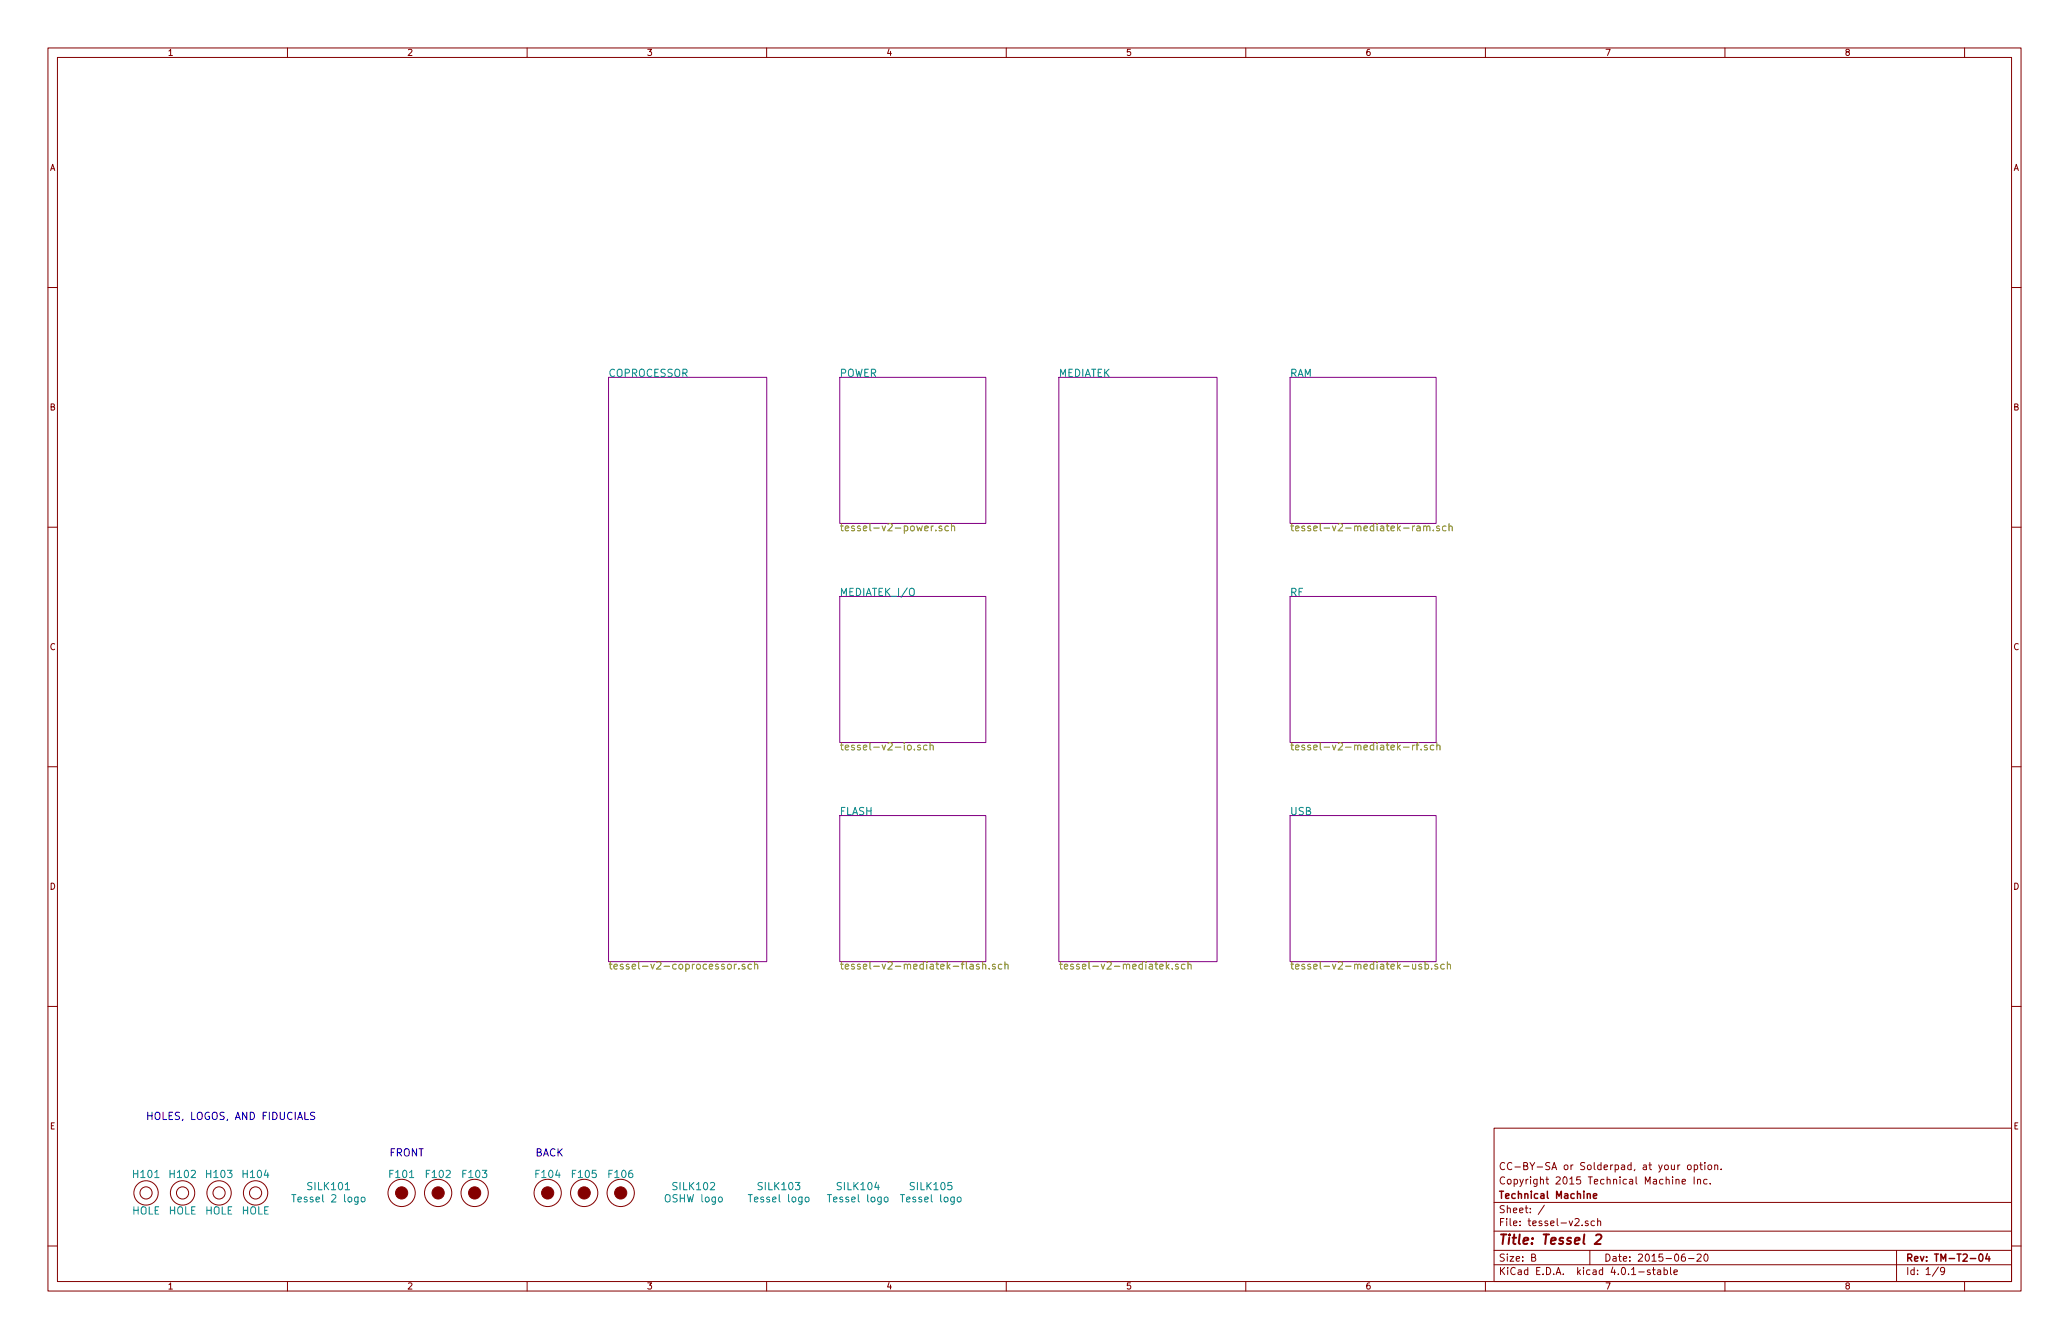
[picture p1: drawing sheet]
<svg xmlns="http://www.w3.org/2000/svg" width="432mm" height="279mm" viewBox="0 0 432 279" stroke-linecap="round" stroke-linejoin="round" font-family="sans-serif">
<g fill="none" stroke="#840000" stroke-width=".21">
<path d="M10 10h411.8v259.4h-411.8zM12 12h407.8v255.4h-407.8zM60 10v2M110 10v2M160 10v2M210 10v2M260 10v2M310 10v2M360 10v2M410 10v2M10 60h2M419.8 60h2"/>
<path d="M10 110h2M419.8 110h2M10 160h2M419.8 160h2M10 210h2M419.8 210h2M311.8 235.4h108v32h-108zM10 260h2M311.8 256.9h108M311.8 250.9h108M322.3 251.5l-1.3 1.9M330.2 255.6v.2"/>
<path d="M331.4 254.8h-.3l-.3 .2 .1 .2 .5 .1v.4h-.6M332.8 254.8h-.5l-.2 .2v.6l.2 .2 .5-.1M333.4 254.9l.2-.1h.4l.1 1M333.4 254.3v1.5M349.8 246.2l.2-.1 .4 .1v.9M349.8 246.1v1M350.6 243.1l-.4 .3M351.1 246.6l.7-.2-.1-.2-.4-.1-.2 .2v.7h.6M352.2 243.2l.3-.1 .4 .1 .1 .6-.2 .2-.3 .1-.3-.2zM353.6 245.6v1.5M353.6 243.2l.4-.1 .3 .3-.1 .6h-.6M353.6 243.1v1.5"/>
<path d="M354.3 246.2l.2-.1 .4 .1v.9M354.3 246.1v1M354.7 243.1h.6M354.9 242.6v1.3l.4 .2M355.8 242.6v.1M355.8 243.1v1M356.3 246.2l-.5-.1-.3 .3 .1 .5 .2 .2 .5-.1M356.5 243.2l.2-.1 .4 .1 .1 .6-.1 .2-.4 .1-.2-.2zM356.9 246.9v.2M357.9 243.2l.2-.1 .3 .1 .1 .9M357.9 243.1v1M359.2 243.9v.2"/>
<path d="M419.8 260h2M60 267.4v2M110 267.4v2M160 267.4v2M210 267.4v2M260 267.4v2M310 267.4v2M311.8 263.9h108M311.8 260.9h108M319.7 262.4l.7-.1v-.5l-.2-.1h-.5v1.5h.5l.2-.2 .1-.3-.3-.3M331.8 260.9v3M344.4 265h-.4l-.2 .2 .1 .2 .5 .1v.4h-.6"/>
<path d="M344.9 265h.5M345.1 264.5v1.3l.3 .2M345.9 265h.6l.1 1M346.6 265.3l-.5 .1-.2 .2 .2 .4 .5-.1M347.3 265h.4l.3 .3-.1 .6h-.6M347.3 264.5v1.5M348.6 264.5v1.3l.2 .2M349.4 265.5l.7-.2-.1-.3h-.4l-.2 .2v.7h.6M351.6 261.7h-.4a1.11 1.11 0 0 0-.1 1.4l.4 .1 .2-.2 .1-.5-.3-.2h-.4l-.2 .2M352.4 262.6h1.1M354.2 261.8l.6-.1 .2 .4-.9 1.1h.9M355.8 261.8l.2-.1a.8 .8 0 0 1 .5 .7 .8 .8 0 0 1-.5 .8l-.4-.6z"/>
<path d="M360 267.4v2M395.8 260.9v6.5M404.5 264.4l-1.2 1.9M405.8 265.1l-.2 .3h-.3l-.3-.3v-.4l.3-.2h.3l.2 .2a1.01 1.01 0 0 1-.4 1.3h-.3M410 267.4v2"/>
<circle cx="30.5" cy="248.9" r="2.54"/>
<circle cx="30.5" cy="248.9" r="1.27"/>
<circle cx="38.1" cy="248.9" r="2.54"/>
<circle cx="38.1" cy="248.9" r="1.27"/>
<circle cx="45.7" cy="248.9" r="2.54"/>
<circle cx="45.7" cy="248.9" r="1.27"/>
<circle cx="53.3" cy="248.9" r="2.54"/>
<circle cx="53.3" cy="248.9" r="1.27"/>
<circle cx="83.8" cy="248.9" r="2.84"/>
<circle cx="91.4" cy="248.9" r="2.84"/>
<circle cx="99.1" cy="248.9" r="2.84"/>
<circle cx="114.3" cy="248.9" r="2.84"/>
<circle cx="121.9" cy="248.9" r="2.84"/>
<circle cx="129.5" cy="248.9" r="2.84"/>
</g>
<path d="M332.5 249.6l.7-.2v-.3h-.4l-.3 .2 .1 .7h.6M413.1 261.8l.2-.1a.8 .8 0 0 1 .6 .7 .8 .8 0 0 1-.6 .8l-.3-.6zM414.8 261.6l-.4 1.1h.9M415.1 262.2v1" fill="none" stroke="#840000" stroke-width=".3"/>
<path d="M333.1 257.8l.3-.2h.5l.2 .1 .1 .5-1.4 1.4h1.2" fill="none" stroke="#840000" stroke-width=".41"/>
<path d="M127 78.7h33v122h-33zM175.3 78.7h30.4v30.5h-30.4zM221 78.7h33v122h-33zM269.2 78.7h30.5v30.5h-30.5zM175.3 124.5h30.4v30.4h-30.4zM269.2 124.5h30.5v30.4h-30.5zM175.3 170.2h30.4v30.5h-30.4zM269.2 170.2h30.5v30.5h-30.5z" fill="none" stroke="#840084" stroke-width=".21"/>
<g fill="none" stroke="#848400" stroke-width=".21">
<path d="M194.8 109.8l-.4 .3M195.3 110.6v.2M196.5 109.8h-.3l-.2 .2v.2l.5 .1v.4h-.5M197.9 109.8h-.4l-.3 .3 .2 .6h.5M198.6 109.9l.1-.1a.36 .36 0 0 1 .5 .2v.8M198.6 109.2v1.6M295.7 109.8h.6l.1 1M296.4 110.1l-.7 .2a.3 .3 0 0 0 .2 .5l.5-.1M297.1 109.9l.1-.1a.36 .36 0 0 1 .6 .2v.8M297.1 109.8v1M297.8 110a.35 .35 0 0 1 .3-.3 .35 .35 0 0 1 .3 .3v.8M299.1 110.6v.2"/>
<path d="M300.4 109.8h-.4l-.2 .2 .1 .2 .5 .1v.4h-.6M301.8 109.8h-.5l-.3 .3 .2 .6h.6M302.4 109.9l.1-.1a.36 .36 0 0 1 .6 .2v.8M302.4 109.2v1.6M190.8 156.3v.2M192.1 155.5h-.4l-.2 .2 .1 .2 .5 .2v.3h-.6M193.5 155.5h-.5l-.3 .3 .2 .6h.6M194.1 155.6l.1-.1a.36 .36 0 0 1 .6 .2v.8M194.1 155v1.5M292.9 155.9h1.2M294.8 155.5v1M295.2 155.5l-.4 .3"/>
<path d="M295.5 155.5h.6M296.1 155l-.4 .2v1.3M296.6 156.3v.2M297.8 155.5h-.3l-.2 .2v.2l.5 .2v.3h-.5M299.2 155.5h-.4l-.3 .3 .2 .6h.5M299.9 155.6v-.1a.36 .36 0 0 1 .6 .2v.8M299.9 155v1.5M151.9 201.3l.2-.1 .5 .1v.6l-.1 .2-.4 .1-.2-.1zM153.3 201.2v1M153.7 201.2l-.4 .3M154.2 202.1v.1M155.4 201.3l-.3-.1-.2 .2v.2l.5 .2v.3h-.5"/>
<path d="M156.8 201.3l-.4-.1-.3 .3 .2 .6h.5M157.5 201.3h.1a.36 .36 0 0 1 .5 .1v.8M157.5 200.7v1.5M202.5 201.3h.5l.1 .9M203.1 201.5l-.6 .2a.3 .3 0 0 0 .1 .5l.5-.1M204.3 201.3l-.3-.1-.2 .2v.2l.5 .2v.3h-.5M205.1 201.3h.1a.36 .36 0 0 1 .5 .1v.8M205.1 200.7v1.5M206.5 202.1v.1M207.7 201.3l-.4-.1-.2 .2 .1 .2 .5 .2v.3h-.6M209.1 201.3l-.4-.1-.3 .3 .1 .6h.6M209.7 201.3h.1a.36 .36 0 0 1 .6 .1v.8"/>
<path d="M209.7 200.7v1.5M243.4 200.7v1.5M243.6 201.6l.4 .6M244 201.2l-.6 .6M244.7 202.1v.1M245.9 201.3l-.4-.1-.2 .2 .1 .2 .5 .2v.3h-.6M247.3 201.3l-.4-.1-.3 .3 .1 .6h.6M247.9 201.3h.1a.36 .36 0 0 1 .6 .1v.8M247.9 200.7v1.5M296.7 201.3l-.4-.1-.2 .2 .1 .2 .5 .2v.3h-.6M297.4 201.3l.4-.1 .3 .3-.1 .6h-.6M297.4 200.7v1.5"/>
<path d="M298.8 202.1v.1M300 201.3l-.3-.1-.3 .2 .1 .2 .5 .2v.3h-.6M301.4 201.3l-.4-.1-.3 .3 .1 .6h.6M302.1 201.3a.36 .36 0 0 1 .6 .1v.8M302.1 200.7v1.5"/>
</g>
<path d="M189.9 123a.5 .5 0 0 1 .5-.2 .5 .5 0 0 1 .4 .5v.8l-.4 .2a.53 .53 0 0 1-.6-.5zM60.9 249.3h.8M72.1 248.3h.8M75.4 249.9l.3-.1 .4 .1 .1 .6-.2 .2-.3 .1-.3-.2zM168.1 249.9l.2-.1 .5 .1v.6l-.1 .2-.4 .1-.2-.2zM184.6 249.9l.2-.1 .5 .1v.6l-.1 .2-.4 .1-.2-.2zM199.9 249.9l.4-.1 .3 .3v.4l-.3 .3-.4-.1-.1-.2z" fill="none" stroke="#008484" stroke-width=".21"/>
<g fill="#840000" stroke="#840000" stroke-width=".21">
<circle cx="114.3" cy="248.9" r="1.27"/>
<circle cx="121.9" cy="248.9" r="1.27"/>
<circle cx="129.5" cy="248.9" r="1.27"/>
<circle cx="83.8" cy="248.9" r="1.27"/>
<circle cx="91.4" cy="248.9" r="1.27"/>
<circle cx="99.1" cy="248.9" r="1.27"/>
</g>
<path d="M65.7 232.2l-.6-.1-.2 .1v.5l.6 .2 .2 .4-.3 .3-.6-.1" fill="none" stroke="#0000c2" stroke-width=".21"/>
<text font-size="2.8" fill="#840000" x="312.8" y="259.7">Title: Tessel 2</text>
<g font-size="2.1" fill="#008484">
<text x="127" y="78.6">COPROCESSOR</text>
<text x="175.3" y="78.6">POWER</text>
<text x="221" y="78.6">MEDIATEK</text>
<text x="269.2" y="78.6">RAM</text>
<text x="175.3" y="124.4">MEDIATEK_I/O</text>
<text x="269.2" y="124.4">RF</text>
<text x="175.3" y="170.1">FLASH</text>
<text x="269.2" y="170.1">USB</text>
<text x="27.9" y="245.8">H101</text>
<text x="35.6" y="245.8">H102</text>
<text x="43.2" y="245.8">H103</text>
<text x="50.8" y="245.8">H104</text>
<text x="81.4" y="245.8">F101</text>
<text x="89" y="245.8">F102</text>
<text x="96.6" y="245.8">F103</text>
<text x="111.9" y="245.8">F104</text>
<text x="119.5" y="245.8">F105</text>
<text x="127.1" y="245.8">F106</text>
<text x="61.9" y="250.9">Tessel 2 logo</text>
<text x="64.4" y="248.3">SILK101</text>
<text x="138.9" y="250.9">OSHW logo</text>
<text x="140.6" y="248.3">SILK102</text>
<text x="156.7" y="250.9">Tessel logo</text>
<text x="158.4" y="248.3">SILK103</text>
<text x="173.2" y="250.9">Tessel logo</text>
<text x="174.9" y="248.3">SILK104</text>
<text x="188.5" y="250.9">Tessel logo</text>
<text x="190.1" y="248.3">SILK105</text>
<text x="27.5" y="253.4">HOLE</text>
<text x="35.2" y="253.4">HOLE</text>
<text x="42.8" y="253.4">HOLE</text>
<text x="50.4" y="253.4">HOLE</text>
</g>
<g font-size="2.1" fill="#848400">
<text x="175.3" y="110.8">tessel-v2-power.sch</text>
<text x="269.2" y="110.8">tessel-v2-mediatek-ram.sch</text>
<text x="175.3" y="156.6">tessel-v2-io.sch</text>
<text x="269.2" y="156.6">tessel-v2-mediatek-rf.sch</text>
<text x="127" y="202.3">tessel-v2-coprocessor.sch</text>
<text x="175.3" y="202.3">tessel-v2-mediatek-flash.sch</text>
<text x="221" y="202.3">tessel-v2-mediatek.sch</text>
<text x="269.2" y="202.3">tessel-v2-mediatek-usb.sch</text>
</g>
<g font-size="2.1" fill="#0000c2">
<text x="30.5" y="233.7">HOLES, LOGOS, AND FIDUCIALS</text>
<text x="81.3" y="241.3">FRONT</text>
<text x="111.8" y="241.3">BACK</text>
</g>
<g font-size="2.1" fill="#840000">
<text x="312.8" y="244.1">CC-BY-SA or Solderpad, at your option.</text>
<text x="312.8" y="250.1">Technical Machine</text>
<text x="312.8" y="247.1">Copyright 2015 Technical Machine Inc.</text>
<text x="312.8" y="255.8">File: tessel-v2.sch</text>
<text x="312.8" y="253.1">Sheet: /</text>
<text x="312.8" y="263.2">Size: B</text>
<text x="334.8" y="263.2">Date: 2015-06-20</text>
<text x="397.8" y="263.2">Rev: TM-T2-04</text>
<text x="312.8" y="266">KiCad E.D.A. kicad 4.0.1-stable</text>
<text x="397.8" y="266">Id: 1/9</text>
</g>
<g font-size="1.8" fill="#840000">
<text x="35" y="11.6">1</text>
<text x="85" y="11.6">2</text>
<text x="135" y="11.6">3</text>
<text x="185" y="11.6">4</text>
<text x="235" y="11.6">5</text>
<text x="285" y="11.6">6</text>
<text x="335" y="11.6">7</text>
<text x="385" y="11.6">8</text>
<text x="10.4" y="35.6">A</text>
<text x="420.2" y="35.6">A</text>
<text x="10.4" y="85.6">B</text>
<text x="420.2" y="85.6">B</text>
<text x="10.4" y="135.6">C</text>
<text x="420.2" y="135.6">C</text>
<text x="10.4" y="185.6">D</text>
<text x="420.2" y="185.6">D</text>
<text x="10.4" y="235.6">E</text>
<text x="420.2" y="235.6">E</text>
<text x="35" y="269">1</text>
<text x="85" y="269">2</text>
<text x="135" y="269">3</text>
<text x="185" y="269">4</text>
<text x="235" y="269">5</text>
<text x="285" y="269">6</text>
<text x="335" y="269">7</text>
<text x="385" y="269">8</text>
</g>
</svg>
